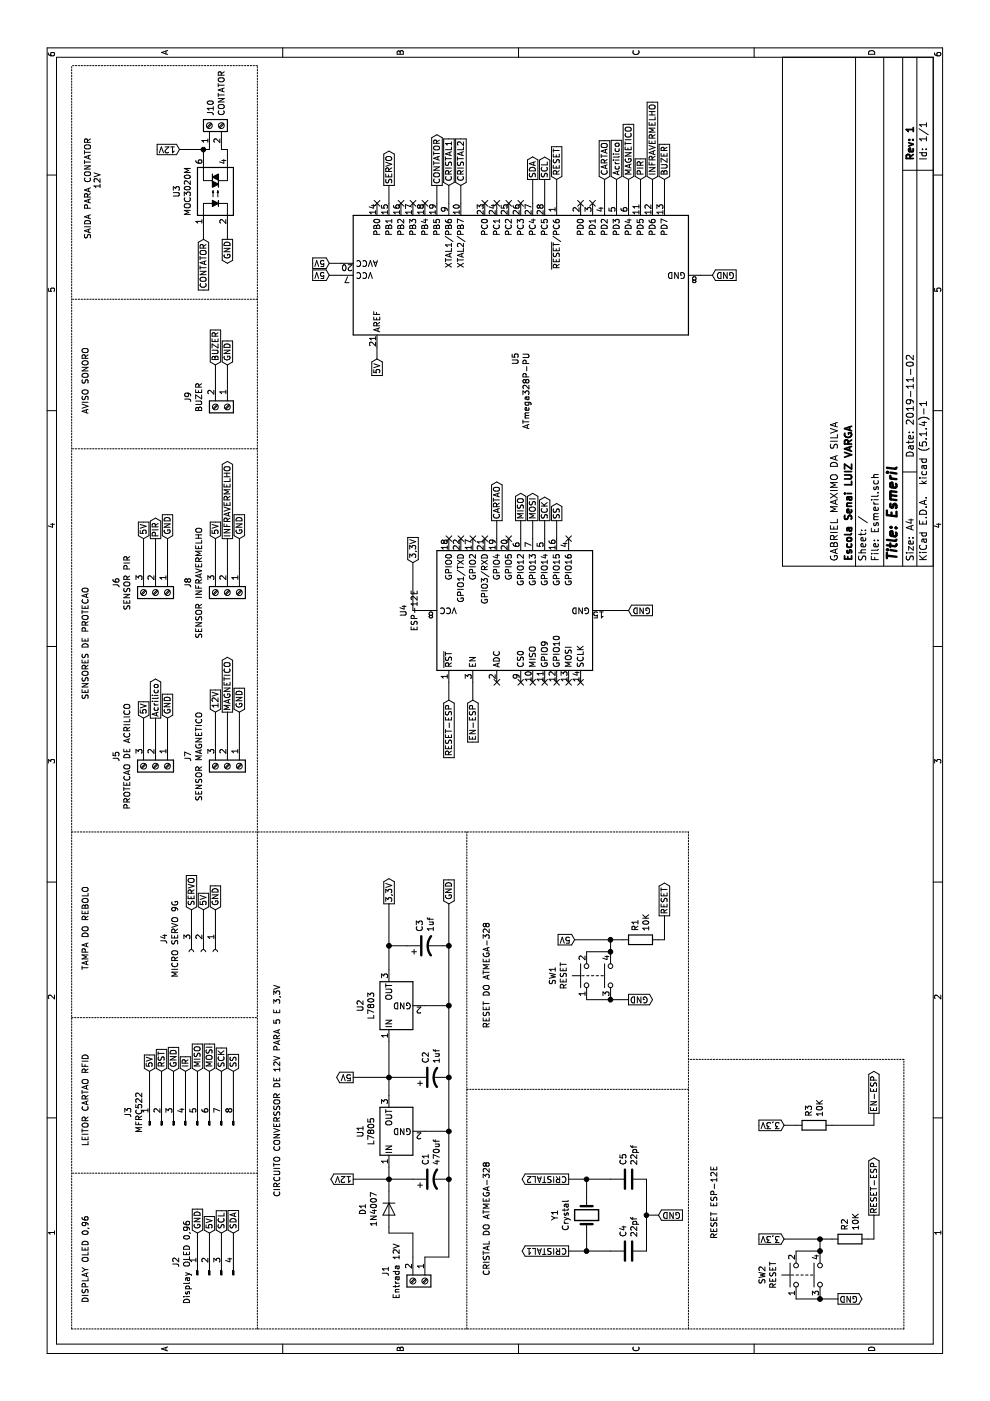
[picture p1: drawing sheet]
EESchema Schematic File Version 4
LIBS:Esmeril-cache
EELAYER 30 0
EELAYER END
$Descr A4 11693 8268
encoding utf-8
Sheet 1 1
Title "Esmeril"
Date "2019-11-02"
Rev "1"
Comp "Escola Senai LUIZ VARGA"
Comment1 "GABRIEL MAXIMO DA SILVA"
Comment2 ""
Comment3 ""
Comment4 ""
$EndDescr
$Comp
L RF_Module:ESP-12E U4
U 1 1
P 6600 4350
F 0 "U4" H 6600 5331 50  0000 C CNN
F 1 "ESP-12E" H 6600 5240 50  0000 C CNN
F 2 "RF_Module:ESP-12E" H 6600 4350 50  0001 C CNN
F 3 "http://wiki.ai-thinker.com/_media/esp8266/esp8266_series_modules_user_manual_v1.1.pdf" H 6250 4450 50  0001 C CNN
	1    6600 4350
	1    0    0    -1  
$EndComp
$Comp
L Regulator_Linear:L7805 U1
U 1 1
P 2250 3250
F 0 "U1" H 2250 3492 50  0000 C CNN
F 1 "L7805" H 2250 3401 50  0000 C CNN
F 2 "Package_TO_SOT_THT:TO-218-3_Vertical" H 2275 3100 50  0001 L CIN
F 3 "http://www.st.com/content/ccc/resource/technical/document/datasheet/41/4f/b3/b0/12/d4/47/88/CD00000444.pdf/files/CD00000444.pdf/jcr:content/translations/en.CD00000444.pdf" H 2250 3200 50  0001 C CNN
	1    2250 3250
	1    0    0    -1  
$EndComp
$Comp
L Device:CP1 C1
U 1 1
P 1850 3600
F 0 "C1" H 1965 3646 50  0000 L CNN
F 1 "470uf" H 1965 3555 50  0000 L CNN
F 2 "Capacitor_THT:CP_Radial_D5.0mm_P2.50mm" H 1850 3600 50  0001 C CNN
F 3 "~" H 1850 3600 50  0001 C CNN
	1    1850 3600
	1    0    0    -1  
$EndComp
$Comp
L Diode:1N4007 D1
U 1 1
P 1600 3250
F 0 "D1" H 1600 3034 50  0000 C CNN
F 1 "1N4007" H 1600 3125 50  0000 C CNN
F 2 "Diode_THT:D_DO-41_SOD81_P10.16mm_Horizontal" H 1600 3075 50  0001 C CNN
F 3 "http://www.vishay.com/docs/88503/1n4001.pdf" H 1600 3250 50  0001 C CNN
	1    1600 3250
	-1   0    0    1   
$EndComp
$Comp
L Device:CP1 C2
U 1 1
P 2700 3600
F 0 "C2" H 2815 3646 50  0000 L CNN
F 1 "1uf" H 2815 3555 50  0000 L CNN
F 2 "Capacitor_THT:CP_Radial_D5.0mm_P2.50mm" H 2700 3600 50  0001 C CNN
F 3 "~" H 2700 3600 50  0001 C CNN
	1    2700 3600
	1    0    0    -1  
$EndComp
Wire Wire Line
	1750 3250 1850 3250
Wire Wire Line
	1850 3450 1850 3250
Connection ~ 1850 3250
Wire Wire Line
	1850 3250 1950 3250
Wire Wire Line
	2550 3250 2700 3250
Wire Wire Line
	2700 3250 2700 3450
Wire Wire Line
	2700 3750 2250 3750
Wire Wire Line
	2250 3550 2250 3750
Connection ~ 2250 3750
Wire Wire Line
	2250 3750 1850 3750
$Comp
L Connector:Screw_Terminal_01x02 J1
U 1 1
P 1000 3550
F 0 "J1" H 918 3225 50  0000 C CNN
F 1 "Entrada 12V" H 918 3316 50  0000 C CNN
F 2 "Connector_PinHeader_2.54mm:PinHeader_1x02_P2.54mm_Vertical" H 1000 3550 50  0001 C CNN
F 3 "~" H 1000 3550 50  0001 C CNN
	1    1000 3550
	-1   0    0    1   
$EndComp
Wire Wire Line
	1200 3450 1400 3450
Wire Wire Line
	1400 3450 1400 3250
Wire Wire Line
	1400 3250 1450 3250
Wire Wire Line
	1200 3550 1200 3750
Wire Wire Line
	1200 3750 1850 3750
Connection ~ 1850 3750
Wire Wire Line
	3800 3250 4150 3250
Wire Wire Line
	3800 3750 4150 3750
Text GLabel 4150 3250 2    50   Output ~ 0
3,3V
Text GLabel 4150 3750 2    50   Input ~ 0
GND
Text GLabel 1850 2950 1    50   Output ~ 0
12V
Wire Wire Line
	1850 2950 1850 3250
$Comp
L Connector:Conn_01x04_Male J2
U 1 1
P 1050 1750
F 0 "J2" H 1158 2031 50  0000 C CNN
F 1 "Display OLED 0,96" H 1158 1940 50  0000 C CNN
F 2 "Connector_PinHeader_2.54mm:PinHeader_1x04_P2.54mm_Vertical" H 1050 1750 50  0001 C CNN
F 3 "~" H 1050 1750 50  0001 C CNN
	1    1050 1750
	1    0    0    -1  
$EndComp
Text GLabel 1400 1750 2    50   Input ~ 0
5V
Text GLabel 1400 1650 2    50   Input ~ 0
GND
Text GLabel 1400 1850 2    50   Input ~ 0
SCL
Text GLabel 1400 1950 2    50   Input ~ 0
SDA
Wire Wire Line
	1250 1650 1400 1650
Wire Wire Line
	1250 1750 1400 1750
Wire Wire Line
	1250 1850 1400 1850
Wire Wire Line
	1250 1950 1400 1950
$Comp
L Connector:Conn_01x08_Male J3
U 1 1
P 2300 1550
F 0 "J3" H 2408 2031 50  0000 C CNN
F 1 "MFRC522" H 2408 1940 50  0000 C CNN
F 2 "Connector_PinHeader_2.54mm:PinHeader_1x08_P2.54mm_Vertical" H 2300 1550 50  0001 C CNN
F 3 "~" H 2300 1550 50  0001 C CNN
	1    2300 1550
	1    0    0    -1  
$EndComp
Text GLabel 2750 1250 2    50   Input ~ 0
5V
Text GLabel 2750 1350 2    50   Input ~ 0
RST
Text GLabel 2750 1450 2    50   Input ~ 0
GND
Text GLabel 2750 1550 2    50   Input ~ 0
IR
Text GLabel 2750 1650 2    50   Input ~ 0
MISO
Text GLabel 2750 1750 2    50   Input ~ 0
MOSI
Text GLabel 2750 1850 2    50   Input ~ 0
SCK
Text GLabel 2750 1950 2    50   Input ~ 0
SS
Wire Wire Line
	2500 1250 2750 1250
Wire Wire Line
	2500 1350 2750 1350
Wire Wire Line
	2500 1450 2750 1450
Wire Wire Line
	2500 1550 2750 1550
Wire Wire Line
	2500 1650 2750 1650
Wire Wire Line
	2500 1750 2750 1750
Wire Wire Line
	2500 1850 2750 1850
Wire Wire Line
	2500 1950 2750 1950
$Comp
L Connector:Conn_01x03_Female J4
U 1 1
P 3750 1700
F 0 "J4" H 3642 1375 50  0000 C CNN
F 1 "MICRO SERVO 9G" H 3642 1466 50  0000 C CNN
F 2 "Connector_PinHeader_2.54mm:PinHeader_1x03_P2.54mm_Vertical" H 3750 1700 50  0001 C CNN
F 3 "~" H 3750 1700 50  0001 C CNN
	1    3750 1700
	-1   0    0    1   
$EndComp
Text GLabel 4100 1700 2    50   Input ~ 0
5V
Text GLabel 4100 1800 2    50   Input ~ 0
GND
Text GLabel 4100 1600 2    50   Input ~ 0
SERVO
Wire Wire Line
	4100 1600 3950 1600
Wire Wire Line
	4100 1700 3950 1700
Wire Wire Line
	4100 1800 3950 1800
$Comp
L Connector:Screw_Terminal_01x03 J5
U 1 1
P 5300 1300
F 0 "J5" H 5218 975 50  0000 C CNN
F 1 "PROTECAO DE ACRILICO" H 5218 1066 50  0000 C CNN
F 2 "Connector_PinHeader_2.54mm:PinHeader_1x03_P2.54mm_Vertical" H 5300 1300 50  0001 C CNN
F 3 "~" H 5300 1300 50  0001 C CNN
	1    5300 1300
	-1   0    0    1   
$EndComp
Text GLabel 5700 1300 2    50   Output ~ 0
Acrilico
Text GLabel 5700 1200 2    50   Input ~ 0
5V
Text GLabel 5700 1400 2    50   Input ~ 0
GND
Wire Wire Line
	5700 1200 5500 1200
Wire Wire Line
	5700 1300 5500 1300
Wire Wire Line
	5700 1400 5500 1400
$Comp
L Connector:Screw_Terminal_01x03 J6
U 1 1
P 6750 1300
F 0 "J6" H 6668 975 50  0000 C CNN
F 1 "SENSOR PIR" H 6668 1066 50  0000 C CNN
F 2 "Connector_PinHeader_2.54mm:PinHeader_1x03_P2.54mm_Vertical" H 6750 1300 50  0001 C CNN
F 3 "~" H 6750 1300 50  0001 C CNN
	1    6750 1300
	-1   0    0    1   
$EndComp
Text GLabel 7200 1200 2    50   Input ~ 0
5V
Text GLabel 7200 1400 2    50   Input ~ 0
GND
Text GLabel 7200 1300 2    50   Output ~ 0
PIR
Wire Wire Line
	6950 1200 7200 1200
Wire Wire Line
	6950 1300 7200 1300
Wire Wire Line
	6950 1400 7200 1400
$Comp
L Connector:Screw_Terminal_01x03 J7
U 1 1
P 5300 1900
F 0 "J7" H 5218 1575 50  0000 C CNN
F 1 "SENSOR MAGNETICO" H 5218 1666 50  0000 C CNN
F 2 "Connector_PinHeader_2.54mm:PinHeader_1x03_P2.54mm_Vertical" H 5300 1900 50  0001 C CNN
F 3 "~" H 5300 1900 50  0001 C CNN
	1    5300 1900
	-1   0    0    1   
$EndComp
Text GLabel 5750 1800 2    50   Input ~ 0
12V
Text GLabel 5750 2000 2    50   Input ~ 0
GND
Wire Wire Line
	5500 1800 5750 1800
Wire Wire Line
	5500 1900 5750 1900
Wire Wire Line
	5500 2000 5750 2000
Text GLabel 5750 1900 2    50   Output ~ 0
MAGNETICO
$Comp
L Connector:Screw_Terminal_01x03 J8
U 1 1
P 6750 1900
F 0 "J8" H 6668 1575 50  0000 C CNN
F 1 "SENSOR INFRAVERMELHO" H 6668 1666 50  0000 C CNN
F 2 "Connector_PinHeader_2.54mm:PinHeader_1x03_P2.54mm_Vertical" H 6750 1900 50  0001 C CNN
F 3 "~" H 6750 1900 50  0001 C CNN
	1    6750 1900
	-1   0    0    1   
$EndComp
Text GLabel 7200 1800 2    50   Input ~ 0
5V
Text GLabel 7200 2000 2    50   Input ~ 0
GND
Wire Wire Line
	6950 1800 7200 1800
Wire Wire Line
	6950 1900 7200 1900
Wire Wire Line
	6950 2000 7200 2000
Text GLabel 7200 1900 2    50   Output ~ 0
INFRAVERMELHO
Wire Notes Line
	7950 2150 7950 600 
Text Notes 6800 750  2    50   ~ 0
SENSORES DE PROTECAO
Wire Notes Line
	3200 600  3200 2150
Text Notes 4300 750  2    50   ~ 0
TAMPA DO REBOLO
Wire Notes Line
	1900 2150 1900 600 
Text Notes 2900 750  2    50   ~ 0
LEITOR CARTAO RFID
Text Notes 1550 750  2    50   ~ 0
DISPLAY OLED 0,96
$Comp
L Regulator_Linear:L7805 U2
U 1 1
P 3300 3250
F 0 "U2" H 3300 3492 50  0000 C CNN
F 1 "L7803" H 3300 3401 50  0000 C CNN
F 2 "Package_TO_SOT_THT:TO-218-3_Vertical" H 3325 3100 50  0001 L CIN
F 3 "http://www.st.com/content/ccc/resource/technical/document/datasheet/41/4f/b3/b0/12/d4/47/88/CD00000444.pdf/files/CD00000444.pdf/jcr:content/translations/en.CD00000444.pdf" H 3300 3200 50  0001 C CNN
	1    3300 3250
	1    0    0    -1  
$EndComp
Wire Wire Line
	2700 3250 3000 3250
Connection ~ 2700 3250
Wire Wire Line
	3300 3550 3300 3750
Wire Wire Line
	3300 3750 2700 3750
Connection ~ 2700 3750
$Comp
L Device:CP1 C3
U 1 1
P 3800 3550
F 0 "C3" H 3915 3596 50  0000 L CNN
F 1 "1uf" H 3915 3505 50  0000 L CNN
F 2 "Capacitor_THT:CP_Radial_D5.0mm_P2.50mm" H 3800 3550 50  0001 C CNN
F 3 "~" H 3800 3550 50  0001 C CNN
	1    3800 3550
	1    0    0    -1  
$EndComp
Wire Wire Line
	3600 3250 3800 3250
Wire Wire Line
	3800 3250 3800 3400
Wire Wire Line
	3800 3700 3800 3750
Wire Wire Line
	3800 3750 3300 3750
Connection ~ 3300 3750
Connection ~ 3800 3750
Connection ~ 3800 3250
Text GLabel 2700 2950 1    50   Output ~ 0
5V
Wire Wire Line
	2700 3250 2700 2950
$Comp
L Connector:Screw_Terminal_01x02 J9
U 1 1
P 8300 1900
F 0 "J9" H 8218 1575 50  0000 C CNN
F 1 "BUZER" H 8218 1666 50  0000 C CNN
F 2 "Buzzer_Beeper:MagneticBuzzer_ProSignal_ABT-410-RC" H 8300 1900 50  0001 C CNN
F 3 "~" H 8300 1900 50  0001 C CNN
	1    8300 1900
	-1   0    0    1   
$EndComp
Text GLabel 8650 1900 2    50   Input ~ 0
GND
Text GLabel 8650 1800 2    50   Input ~ 0
BUZER
Wire Wire Line
	8650 1800 8500 1800
Wire Wire Line
	8650 1900 8500 1900
Wire Notes Line
	9200 2150 9200 600 
Text Notes 8800 750  2    50   ~ 0
AVISO SONORO
$Comp
L Relay_SolidState:MOC3020M U3
U 1 1
P 10100 1800
F 0 "U3" H 10100 2125 50  0000 C CNN
F 1 "MOC3020M" H 10100 2034 50  0000 C CNN
F 2 "Package_DIP:DIP-6_W7.62mm" H 9900 1600 50  0001 L CIN
F 3 "http://www.fairchildsemi.com/ds/MO/MOC3020M.pdf" H 10075 1800 50  0001 L CNN
	1    10100 1800
	1    0    0    -1  
$EndComp
$Comp
L Connector:Screw_Terminal_01x02 J10
U 1 1
P 10650 1750
F 0 "J10" H 10730 1742 50  0000 L CNN
F 1 "CONTATOR" H 10730 1651 50  0000 L CNN
F 2 "Connector_PinHeader_2.54mm:PinHeader_1x02_P2.54mm_Vertical" H 10650 1750 50  0001 C CNN
F 3 "~" H 10650 1750 50  0001 C CNN
	1    10650 1750
	1    0    0    -1  
$EndComp
Text GLabel 10450 1500 1    50   Input ~ 0
12V
Wire Wire Line
	10450 1500 10450 1700
Text GLabel 9700 1900 0    50   Output ~ 0
GND
Text GLabel 9700 1700 0    50   Input ~ 0
CONTATOR
Wire Wire Line
	9700 1700 9800 1700
Wire Wire Line
	9700 1900 9800 1900
Wire Wire Line
	10400 1700 10450 1700
Wire Wire Line
	10450 1700 10450 1750
Wire Wire Line
	10400 1900 10450 1900
Wire Wire Line
	10450 1900 10450 1850
Connection ~ 10450 1700
Wire Notes Line
	11150 2150 11150 600 
Wire Notes Line
	600  2150 11150 2150
Wire Notes Line
	600  600  11150 600 
Text Notes 9700 850  0    50   ~ 0
SAIDA PARA CONTATOR\n           12V
Wire Notes Line
	600  3900 4750 3900
Text Notes 1700 2350 0    50   ~ 0
CIRCUITO CONVERSSOR DE 12V PARA 5 E 3,3V
$Comp
L MCU_Microchip_ATmega:ATmega328P-PU U5
U 1 1
P 9400 4350
F 0 "U5" H 8756 4396 50  0000 R CNN
F 1 "ATmega328P-PU" H 8756 4305 50  0000 R CNN
F 2 "Package_DIP:DIP-28_W7.62mm" H 9400 4350 50  0001 C CIN
F 3 "http://ww1.microchip.com/downloads/en/DeviceDoc/ATmega328_P%20AVR%20MCU%20with%20picoPower%20Technology%20Data%20Sheet%2040001984A.pdf" H 9400 4350 50  0001 C CNN
	1    9400 4350
	1    0    0    -1  
$EndComp
Text GLabel 9500 2750 1    50   Input ~ 0
5V
Text GLabel 9400 2750 1    50   Input ~ 0
5V
Text GLabel 8700 3150 0    50   Input ~ 0
5V
Wire Wire Line
	9500 2750 9500 2850
Wire Wire Line
	9400 2750 9400 2850
Wire Wire Line
	8700 3150 8800 3150
Text GLabel 9400 5950 3    50   Input ~ 0
GND
Wire Wire Line
	9400 5950 9400 5850
Text GLabel 10150 3250 2    50   Output ~ 0
SERVO
Text GLabel 7350 4150 2    50   Output ~ 0
CARTAO
Wire Wire Line
	7350 4150 7200 4150
Wire Wire Line
	10000 3250 10150 3250
Text GLabel 10200 5050 2    50   Input ~ 0
CARTAO
Wire Wire Line
	10000 5050 10200 5050
Text GLabel 10200 5150 2    50   Input ~ 0
Acrilico
Wire Wire Line
	10000 5150 10200 5150
Text GLabel 10200 5250 2    50   Input ~ 0
MAGNETICO
Wire Wire Line
	10000 5250 10200 5250
Text GLabel 10200 5350 2    50   Input ~ 0
PIR
Text GLabel 10200 5450 2    50   Input ~ 0
INFRAVERMELHO
Wire Wire Line
	10200 5350 10000 5350
Wire Wire Line
	10200 5450 10000 5450
Text GLabel 10200 5550 2    50   Input ~ 0
BUZER
Wire Wire Line
	10000 5550 10200 5550
Text GLabel 10150 3650 2    50   Output ~ 0
CONTATOR
Wire Wire Line
	10000 3650 10150 3650
Text GLabel 10200 4550 2    50   Output ~ 0
SCL
Text GLabel 10200 4450 2    50   Output ~ 0
SDA
Wire Wire Line
	10000 4450 10200 4450
Wire Wire Line
	10000 4550 10200 4550
$Comp
L Device:Crystal Y1
U 1 1
P 1550 4900
F 0 "Y1" H 1550 5168 50  0000 C CNN
F 1 "Crystal" H 1550 5077 50  0000 C CNN
F 2 "Crystal:Crystal_HC18-U_Vertical" H 1550 4900 50  0001 C CNN
F 3 "~" H 1550 4900 50  0001 C CNN
	1    1550 4900
	1    0    0    -1  
$EndComp
$Comp
L Device:C C4
U 1 1
P 1250 5250
F 0 "C4" H 1365 5296 50  0000 L CNN
F 1 "22pf" H 1365 5205 50  0000 L CNN
F 2 "Capacitor_THT:C_Disc_D3.0mm_W1.6mm_P2.50mm" H 1288 5100 50  0001 C CNN
F 3 "~" H 1250 5250 50  0001 C CNN
	1    1250 5250
	1    0    0    -1  
$EndComp
$Comp
L Device:C C5
U 1 1
P 1850 5250
F 0 "C5" H 1965 5296 50  0000 L CNN
F 1 "22pf" H 1965 5205 50  0000 L CNN
F 2 "Capacitor_THT:C_Disc_D3.0mm_W1.6mm_P2.50mm" H 1888 5100 50  0001 C CNN
F 3 "~" H 1850 5250 50  0001 C CNN
	1    1850 5250
	1    0    0    -1  
$EndComp
Wire Wire Line
	1400 4900 1250 4900
Wire Wire Line
	1250 4900 1250 5100
Wire Wire Line
	1700 4900 1850 4900
Wire Wire Line
	1850 4900 1850 5100
Wire Wire Line
	1250 5400 1550 5400
Text GLabel 1550 5500 3    50   Input ~ 0
GND
Wire Wire Line
	1550 5500 1550 5400
Connection ~ 1550 5400
Wire Wire Line
	1550 5400 1850 5400
Text GLabel 10150 3750 2    50   Input ~ 0
CRISTAL1
Text GLabel 10150 3850 2    50   Input ~ 0
CRISTAL2
Wire Wire Line
	10000 3750 10150 3750
Wire Wire Line
	10150 3850 10000 3850
Text GLabel 1250 4750 1    50   Output ~ 0
CRISTAL1
Text GLabel 1850 4750 1    50   Output ~ 0
CRISTAL2
Wire Wire Line
	1850 4750 1850 4900
Connection ~ 1850 4900
Wire Wire Line
	1250 4750 1250 4900
Connection ~ 1250 4900
$Comp
L Switch:SW_Push_Dual SW1
U 1 1
P 3550 4900
F 0 "SW1" H 3550 5185 50  0000 C CNN
F 1 "RESET" H 3550 5094 50  0000 C CNN
F 2 "Button_Switch_THT:SW_PUSH_6mm" H 3550 5100 50  0001 C CNN
F 3 "~" H 3550 5100 50  0001 C CNN
	1    3550 4900
	1    0    0    -1  
$EndComp
$Comp
L Device:R R1
U 1 1
P 3850 5350
F 0 "R1" H 3920 5396 50  0000 L CNN
F 1 "10K" H 3920 5305 50  0000 L CNN
F 2 "Resistor_THT:R_Axial_DIN0204_L3.6mm_D1.6mm_P7.62mm_Horizontal" V 3780 5350 50  0001 C CNN
F 3 "~" H 3850 5350 50  0001 C CNN
	1    3850 5350
	1    0    0    -1  
$EndComp
Wire Wire Line
	3750 4900 3750 5100
Wire Wire Line
	3850 5100 3850 5200
Wire Wire Line
	3750 5100 3850 5100
Connection ~ 3750 5100
Text GLabel 3350 5250 3    50   Output ~ 0
GND
Wire Wire Line
	3350 4900 3350 5100
Connection ~ 3350 5100
Wire Wire Line
	3350 5100 3350 5250
Text GLabel 3850 4800 1    50   Input ~ 0
5V
Wire Wire Line
	3850 4800 3850 5100
Connection ~ 3850 5100
Text GLabel 4050 5550 2    50   Output ~ 0
RESET
Wire Wire Line
	3850 5500 3850 5550
Wire Wire Line
	3850 5550 4050 5550
Text GLabel 10200 4650 2    50   Input ~ 0
RESET
Wire Wire Line
	10000 4650 10200 4650
Wire Notes Line
	4750 600  4750 5750
Wire Notes Line
	2600 3900 2600 5750
Text Notes 2000 4100 2    50   ~ 0
CRISTAL DO ATMEGA-328
Text Notes 4000 4100 2    50   ~ 0
RESET DO ATMEGA-328
NoConn ~ 10000 4950
NoConn ~ 10000 4850
NoConn ~ 10000 4350
NoConn ~ 10000 4250
NoConn ~ 10000 4150
NoConn ~ 10000 4050
NoConn ~ 10000 3550
NoConn ~ 10000 3450
NoConn ~ 10000 3350
NoConn ~ 10000 3150
Text GLabel 7350 4650 2    50   Output ~ 0
SS
Text GLabel 7350 4550 2    50   Output ~ 0
SCK
Text GLabel 7350 4450 2    50   Output ~ 0
MOSI
Text GLabel 7350 4350 2    50   Output ~ 0
MISO
Wire Wire Line
	7200 4350 7350 4350
Wire Wire Line
	7200 4450 7350 4450
Wire Wire Line
	7200 4550 7350 4550
Wire Wire Line
	7200 4650 7350 4650
Text GLabel 6600 5250 3    50   Input ~ 0
GND
Wire Wire Line
	6600 5250 6600 5050
Text GLabel 7000 3450 2    50   Input ~ 0
3,3V
Wire Wire Line
	7000 3450 6600 3450
Wire Wire Line
	6600 3450 6600 3550
$Comp
L Switch:SW_Push_Dual SW2
U 1 1
P 1050 6650
F 0 "SW2" H 1050 6935 50  0000 C CNN
F 1 "RESET" H 1050 6844 50  0000 C CNN
F 2 "Button_Switch_THT:SW_PUSH_6mm" H 1050 6850 50  0001 C CNN
F 3 "~" H 1050 6850 50  0001 C CNN
	1    1050 6650
	1    0    0    -1  
$EndComp
$Comp
L Device:R R2
U 1 1
P 1350 7100
F 0 "R2" H 1420 7146 50  0000 L CNN
F 1 "10K" H 1420 7055 50  0000 L CNN
F 2 "Resistor_THT:R_Axial_DIN0204_L3.6mm_D1.6mm_P7.62mm_Horizontal" V 1280 7100 50  0001 C CNN
F 3 "~" H 1350 7100 50  0001 C CNN
	1    1350 7100
	1    0    0    -1  
$EndComp
Wire Wire Line
	1250 6650 1250 6850
Wire Wire Line
	1350 6850 1350 6950
Wire Wire Line
	1250 6850 1350 6850
Connection ~ 1250 6850
Text GLabel 850  7000 3    50   Output ~ 0
GND
Wire Wire Line
	850  6650 850  6850
Connection ~ 850  6850
Wire Wire Line
	850  6850 850  7000
Text GLabel 1350 6550 1    50   Input ~ 0
3,3V
Wire Wire Line
	1350 6550 1350 6850
Connection ~ 1350 6850
Text GLabel 1550 7300 2    50   Output ~ 0
RESET-ESP
Wire Wire Line
	1350 7250 1350 7300
Wire Wire Line
	1350 7300 1550 7300
Text GLabel 5850 3750 0    50   Input ~ 0
RESET-ESP
Wire Wire Line
	5850 3750 6000 3750
$Comp
L Device:R R3
U 1 1
P 2300 6800
F 0 "R3" H 2370 6846 50  0000 L CNN
F 1 "10K" H 2370 6755 50  0000 L CNN
F 2 "Resistor_THT:R_Axial_DIN0204_L3.6mm_D1.6mm_P7.62mm_Horizontal" V 2230 6800 50  0001 C CNN
F 3 "~" H 2300 6800 50  0001 C CNN
	1    2300 6800
	1    0    0    -1  
$EndComp
Text GLabel 2300 6550 1    50   Input ~ 0
3,3V
Wire Wire Line
	2300 6650 2300 6550
Text GLabel 2400 7300 2    50   Output ~ 0
EN-ESP
Wire Wire Line
	2300 6950 2300 7300
Wire Wire Line
	2300 7300 2400 7300
Text GLabel 5850 3950 0    50   Input ~ 0
EN-ESP
Wire Wire Line
	5850 3950 6000 3950
Wire Notes Line
	600  7550 2850 7550
Wire Notes Line
	2850 7550 2850 5750
Wire Notes Line
	600  5750 4750 5750
Wire Notes Line
	600  600  600  7550
NoConn ~ 7200 3750
NoConn ~ 7200 3850
NoConn ~ 7200 3950
NoConn ~ 7200 4050
NoConn ~ 7200 4250
NoConn ~ 7200 4750
NoConn ~ 6000 4850
NoConn ~ 6000 4750
NoConn ~ 6000 4650
NoConn ~ 6000 4550
NoConn ~ 6000 4450
NoConn ~ 6000 4350
NoConn ~ 6000 4150
Text Notes 1350 6000 0    50   ~ 0
RESET ESP-12E
$EndSCHEMATC
